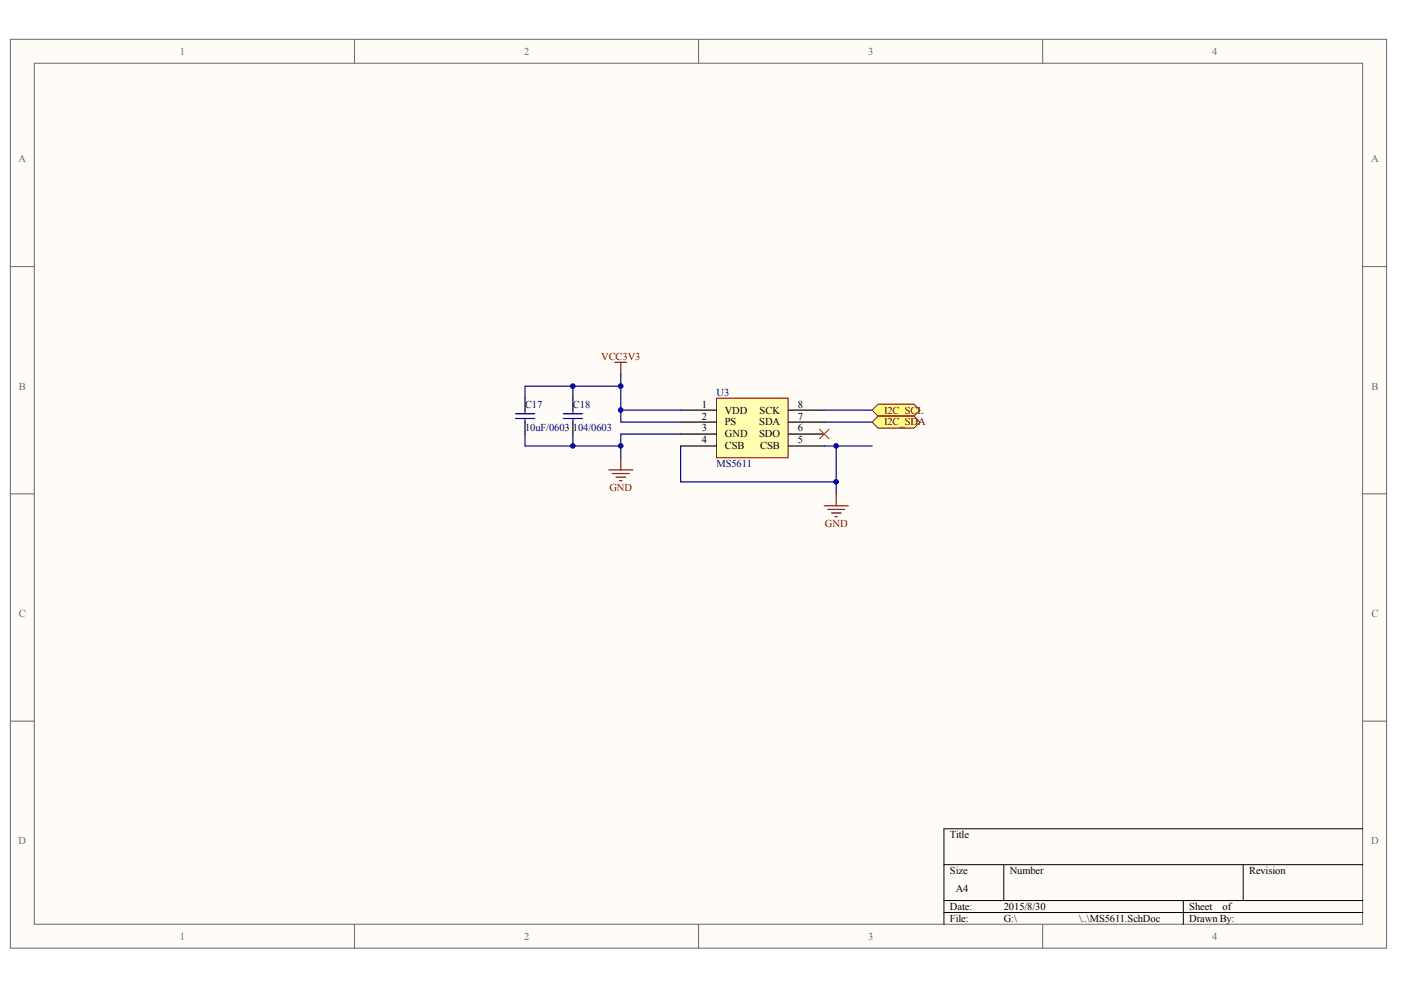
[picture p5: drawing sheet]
<svg xmlns="http://www.w3.org/2000/svg" width="297mm" height="210mm" viewBox="0 0 297 210" stroke-linecap="round" stroke-linejoin="round" font-family="sans-serif">
<g fill="#fffcf8" stroke="#696969" stroke-width=".21">
<path d="M2.2 8.3h291.8v192.7h-291.8z"/>
<path d="M7.3 13.4h281.6v182.6h-281.6z"/>
</g>
<path d="M75.2 8.3v5.1M148.1 8.3v5.1M221.1 8.3v5.1M2.2 56.5h5.1M289 56.5h5M2.2 104.7h5.1M289 104.7h5M2.2 152.9h5.1M289 152.9h5M75.2 196v5.1M148.1 196v5.1M221.1 196v5.1" fill="none" stroke="#696969" stroke-width=".21"/>
<path d="M289 175.7h-88.9v20.3M200.1 183.3h88.9M200.1 190.9h88.9M200.1 193.5h88.9M212.8 183.3v7.6M250.9 190.9v5.1M263.6 183.3v7.6" fill="none" stroke="#000" stroke-width=".21"/>
<path d="M151.9 84.4h15.2v12.7h-15.2z" fill="#ffffb0" stroke="#800000" stroke-width=".21"/>
<path d="M111.3 84.4v2.6M111.3 89.5v2.5M121.5 84.4v2.6M121.5 89.5v2.5M144.3 87h7.6M144.3 89.5h7.6M144.3 92h7.6M144.3 94.6h7.6M167.1 87h7.7M167.1 89.5h7.7M167.1 92h7.7M167.1 94.6h7.7" fill="none" stroke="#000" stroke-width=".25"/>
<path d="M130.3 76.8h2.6M131.6 76.8v2.5M129.1 99.6h5.1M131.6 97.1v2.5M129.8 100.4h3.6M130.6 101.2h2M131.4 101.9h.5M174.8 107.2h5M175.5 108h3.6M176.3 108.8h2M177 109.5h.5M177.3 104.7v2.5" fill="none" stroke="#800000" stroke-width=".25"/>
<path d="M131.6 79.3v7.7h12.7M111.3 92v2.6h10.2M121.5 92v2.6h10.1M121.5 81.9h-10.2v2.5M131.6 81.9h-10.1v2.5M131.6 87v2.5h12.7M144.3 92h-12.7v5.1M144.3 94.6v7.6h33v-7.6M174.8 87h10.1M174.8 89.5h10.1M174.8 94.6h10.1M177.3 102.2v2.5" fill="none" stroke="#000080" stroke-width=".25"/>
<path d="M109.3 87.7h4M109.3 88.7h4M111.3 87v.7M111.3 88.7v.8M119.4 87.7h4.1M119.4 88.7h4.1M121.5 87v.7M121.5 88.7v.8" fill="none" stroke="#00f" stroke-width=".25"/>
<path d="M173.7 91l2.1 2M175.8 91l-2.1 2" fill="none" stroke="#f00" stroke-width=".21"/>
<g fill="#ffff80" stroke="#800000" stroke-width=".21">
<path d="M184.9 87l1.3-1.3h7.6l1.3 1.3-1.3 1.2h-7.6z" fill-rule="evenodd"/>
<path d="M184.9 89.5l1.3-1.3h7.6l1.3 1.3-1.3 1.3h-7.6z" fill-rule="evenodd"/>
</g>
<g fill="#000080" stroke="#000080" stroke-width=".21">
<circle cx="121.4" cy="94.5" r=".48"/>
<circle cx="121.4" cy="81.9" r=".48"/>
<circle cx="131.6" cy="94.5" r=".48"/>
<circle cx="131.6" cy="86.9" r=".48"/>
<circle cx="131.6" cy="81.9" r=".48"/>
<circle cx="177.3" cy="102.1" r=".48"/>
<circle cx="177.3" cy="94.5" r=".48"/>
</g>
<g font-size="2.2" fill="#696969">
<text x="38.2" y="11.6">1</text>
<text x="111.1" y="11.6">2</text>
<text x="184.1" y="11.6">3</text>
<text x="257" y="11.6">4</text>
<text x="3.9" y="34.4">A</text>
<text x="290.7" y="34.4">A</text>
<text x="4" y="82.6">B</text>
<text x="290.8" y="82.6">B</text>
<text x="4" y="130.8">C</text>
<text x="290.8" y="130.8">C</text>
<text x="3.9" y="179">D</text>
<text x="290.7" y="179">D</text>
<text x="38.2" y="199.3">1</text>
<text x="111.1" y="199.3">2</text>
<text x="184.1" y="199.3">3</text>
<text x="257" y="199.3">4</text>
</g>
<g font-size="2.2" fill="#800000">
<text x="127.5" y="76.3">VCC3V3</text>
<text x="187.4" y="87.7">I2C_SCL</text>
<text x="187.4" y="90.2">I2C_SDA</text>
<text x="129.2" y="104.2">GND</text>
<text x="174.9" y="111.8">GND</text>
</g>
<g font-size="2.2" fill="#000080">
<text x="151.9" y="83.9">U3</text>
<text x="111.3" y="86.4">C17</text>
<text x="121.5" y="86.4">C18</text>
<text x="111.3" y="91.5">10uF/0603</text>
<text x="121.5" y="91.5">104/0603</text>
<text x="151.9" y="99.1">MS5611</text>
</g>
<g font-size="2.2">
<text x="148.8" y="86.4">1</text>
<text x="148.8" y="88.9">2</text>
<text x="153.7" y="87.7">VDD</text>
<text x="161.1" y="87.7">SCK</text>
<text x="169.2" y="88.9">7</text>
<text x="169.2" y="86.4">8</text>
<text x="148.8" y="91.5">3</text>
<text x="148.8" y="94">4</text>
<text x="153.7" y="90.2">PS</text>
<text x="153.7" y="92.8">GND</text>
<text x="153.7" y="95.3">CSB</text>
<text x="160.9" y="92.8">SDO</text>
<text x="161" y="90.2">SDA</text>
<text x="161.2" y="95.3">CSB</text>
<text x="169.2" y="94">5</text>
<text x="169.2" y="91.5">6</text>
<text x="201.4" y="177.7">Title</text>
<text x="201.4" y="185.3">Size</text>
<text x="214.1" y="185.3">Number</text>
<text x="264.8" y="185.3">Revision</text>
<text x="202.7" y="189.1">A4</text>
<text x="201.4" y="192.9">Date:</text>
<text x="201.4" y="195.5">File:</text>
<text x="212.8" y="192.9">2015/8/30</text>
<text x="212.8" y="195.5">G:\</text>
<text x="228.8" y="195.5">\..\MS5611.SchDoc</text>
<text x="252.2" y="192.9">Sheet</text>
<text x="252.2" y="195.5">Drawn By:</text>
<text x="259.2" y="192.9">of</text>
</g>
</svg>
